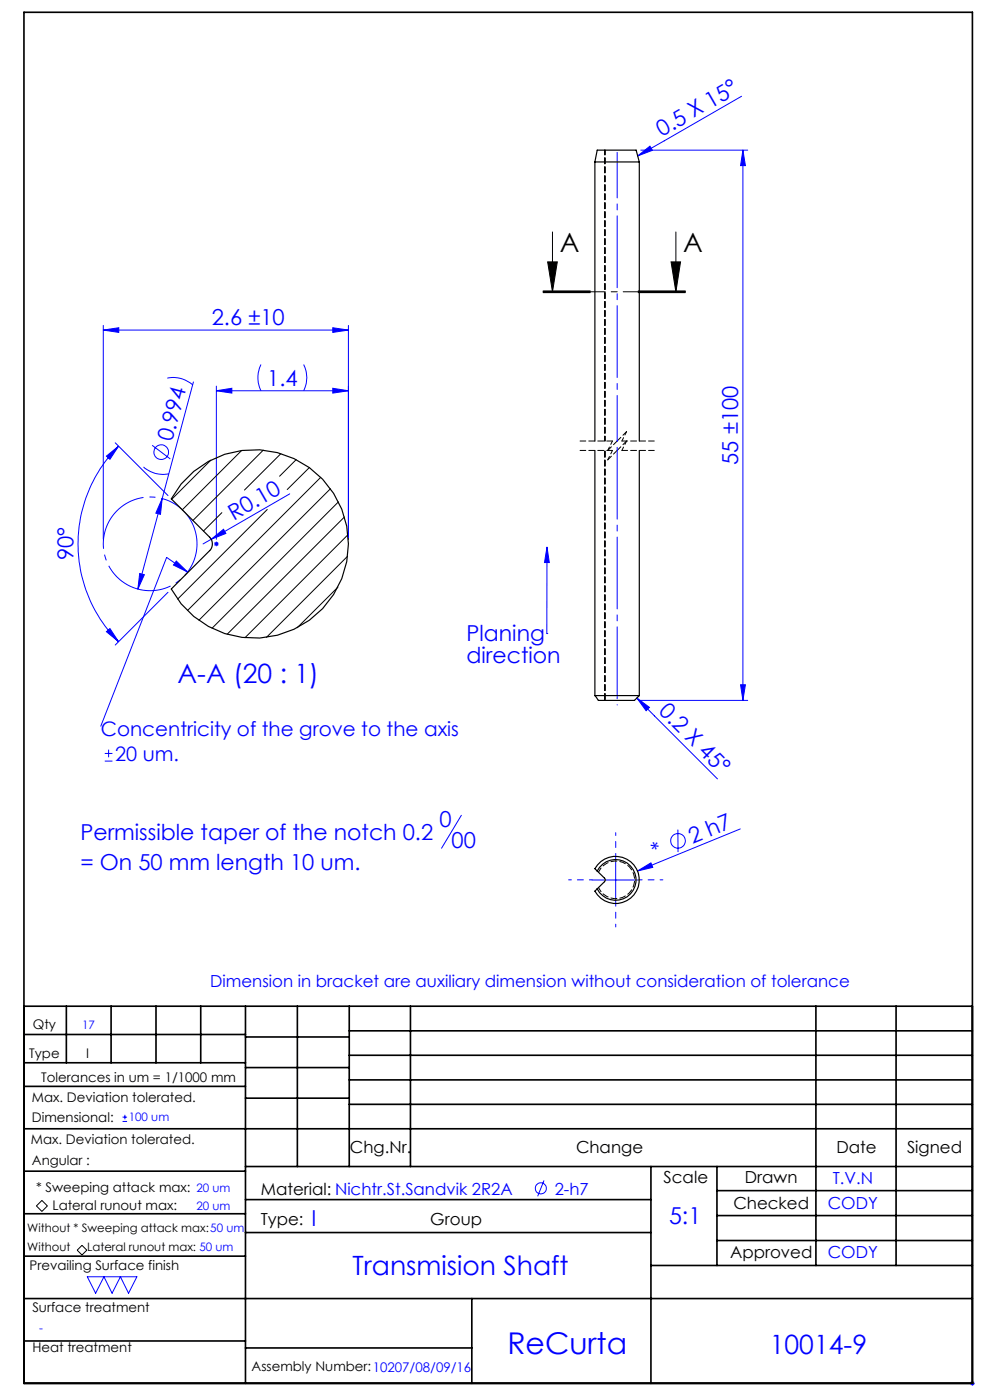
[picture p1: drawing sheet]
<svg xmlns="http://www.w3.org/2000/svg" width="210mm" height="297mm" viewBox="0 0 210 297" stroke-linecap="round" stroke-linejoin="round" font-family="sans-serif">
<g fill="none" stroke="#00f" stroke-width=".21">
<path d="M135.3 33.1l2.6-2.1 .5 .9zM135.9 31.9h22.7M157.3 20.4l-22 12.7M157.6 31.9v116.7M157.6 31.9l.5 3.2h-1zM21.9 70l3.3-.5v1zM21.9 69v45.4M21.9 70h52M55.4 77.3a6.4 6.4 0 0 0 0 5.6M64.4 77.3a6.1 6.1 0 0 1 0 5.6M70.6 69.5l3.3 .5-3.3 .5zM73.9 69v45.4"/>
<path d="M22.6 96.8l2.6-2.2-1.9 2.8zM24.4 93.9l11.2 11.2M25.2 94.6a29.3 29.3 0 0 0 0 41.5M30.4 99.1a6.1 6.1 0 0 0 5.4 1.4M32.3 94.5l3.8 2.9M35.5 80.2a6.1 6.1 0 0 1 5.4 1.5M41 81l-11.8 44M45.9 82.9l3.3-.5v1zM45.9 81.9v32.5M45.9 82.9h28M70.6 82.4l3.3 .5-3.3 .5zM34.4 105.8l-.4 3.3-.9-.2z"/>
<path d="M37.4 119l2.4 2.4-3-1.5zM44.8 114.4l2.6-2.1 .5 .9zM44.8 114.4l-1.7 1M45.4 115.4h1M45.5 115l.7 .7M45.9 114.9v1M46.2 115l-.7 .7M61.5 104.8l-16.7 9.6M116 116.1v18.3M116 116.1l.5 3.2h-1zM22.6 134l.7-.7 1.9 2.8zM29.6 121.7l1 .2-1.4 3.1z"/>
<path d="M35.6 125.7l-11.2 11.1M39.8 121.4l-4.5-3.2-13.9 35.9M116 134.4h.1M22.2 159.8h1.6M23 159v1.7M135.1 148.1l2.7 2-.7 .7zM135.1 148.1l17.1 17.1M135.6 148.6h23M157.1 145.3h1l-.5 3.3zM22.2 161.5h1.6M97.9 173l-4.2 6.9M143.8 176v4.8"/>
<path d="M157 175.9l-21.8 8.9M125.6 186.7h10M130.6 181.7v10M135.2 184.8l2.9-1.7 .4 .9zM26 237.9h1M26 237h1M26.5 236.5v1M115.4 250.4l-1.3 3.4M18.5 270.9h10.5l-1.7 3.5-1.8-3.5-1.7 3.5-1.8-3.5-1.7 3.5zM205.8 293.5h1M205.9 293.1l.7 .7M206.3 293v1"/>
<path d="M206.6 293.1l-.7 .7"/>
<circle cx="34.2" cy="95.9" r="1.57"/>
<circle cx="143.8" cy="178.4" r="1.56"/>
<circle cx="114.7" cy="252.1" r="1.18"/>
</g>
<path d="M116.2 55.6h2l-1 6.3zM117.2 49.2v12.7M142.3 55.6h2.1l-1 6.3zM143.4 49.2v12.7M115.2 62.1h10zM115.2 61.9h10M115.2 61.7h10M135.4 61.9h10M135.4 61.7h10M135.4 62.1h10M7.7 255.8l1.2-1.1 1.2 1.1-1.2 1.2zM16.4 265.2l1-1 1 1-1 1z" fill="none" stroke="#000" stroke-width=".21"/>
<path d="M41.4 112.5a9.9 9.9 0 0 0-16.6-4.1 9.9 9.9 0 0 0 4.2 16.5 9.9 9.9 0 0 0 12.6-11.6l-.2-.8" fill="none" stroke="#00f" stroke-width=".21" stroke-dasharray="15.2 1.3 1.3 1.3" stroke-dashoffset="5" stroke-linecap="butt"/>
<path d="M145.4 61.9h-30.2" fill="none" stroke="#000" stroke-width=".21" stroke-dasharray="6.3 1.3 1.3 1.3" stroke-dashoffset="3.3"/>
<path d="M129.9 95.6h-6.9M129.9 93.6h-6.9M138.8 95.6h-6.9M138.8 93.6h-6.9" fill="none" stroke="#000" stroke-width=".21" stroke-dasharray="1.3 .6" stroke-dashoffset=".1"/>
<path d="M128.9 97.6l1-2M128.9 95.6l1-2M131.9 95.6l1-2M131.9 93.6l1-2" fill="none" stroke="#000" stroke-width=".21" stroke-dasharray="1.3 .6" stroke-dashoffset=".5"/>
<path d="M130.9 95.6l-2 2M130.9 93.6l-2 2M132.9 93.6l-2 2M132.9 91.6l-2 2" fill="none" stroke="#000" stroke-width=".21" stroke-dasharray="1.3 .6" stroke-dashoffset=".2"/>
<path d="M130.9 149.6v-56" fill="none" stroke="#00f" stroke-width=".21" stroke-dasharray="15.2 1.3 1.3 1.3" stroke-dashoffset="-1.3"/>
<path d="M130.9 93.6v-61.3" fill="none" stroke="#00f" stroke-width=".21" stroke-dasharray="15.2 1.3 1.3 1.3" stroke-dashoffset="5.6"/>
<path d="M125.6 186.7h-5M130.6 181.7v-5M130.6 191.7v5M135.6 186.7h5" fill="none" stroke="#00f" stroke-width=".21" stroke-dasharray="15.2 1.3 1.3 1.3" stroke-dashoffset="14.6"/>
<g fill="none" stroke="#000" stroke-width=".35">
<path d="M5.1 2.6h201.2v290.9h-201.2zM5.1 213.5h201.2M5.1 219.5h47M14.1 213.5v12M23.6 213.5v12M33.1 213.5v12M42.6 213.5v12M52.1 213.5v80M52.1 220h22M63.1 213.5v34M74.1 218.7h132.2M74.1 213.5v34"/>
<path d="M87.1 213.5v34M173.1 213.5v55M190.1 213.5v55M5.1 239.5h201.2M5.1 230.5h47M5.1 225.5h47M52.1 226.5h22M52.1 233h22M74.1 223.9h132.2M74.1 229.1h132.2M74.1 234.3h132.2M5.1 257.5h47"/>
<path d="M5.1 248.5h47M52.1 247.5h154.2M52.1 254.5h86M138.1 247.5v46M152.1 247.5v21M152.1 252.6h54.2M152.1 257.9h54.2M5.1 275.5h201.2M5.1 266.5h47M52.1 261.5h86M100.1 275.5v18M138.1 268.5h68.2"/>
<path d="M152.1 263.2h54.2M5.1 284.5h47M52.1 286h48"/>
</g>
<path d="M142.3 55.6h2.1l-1 6.3zM116.2 55.6h2l-1 6.3z" fill="#000"/>
<g fill="#00f">
<path d="M37.4 119l2.4 2.4-3-1.5z"/>
<path d="M116 116.1l.5 3.2h-1z"/>
<path d="M135.2 184.8l2.9-1.7 .4 .9z"/>
<path d="M135.3 33.1l2.6-2.1 .5 .9z"/>
<path d="M44.8 114.4l2.6-2.1 .5 .9z"/>
<path d="M135.1 148.1l2.7 2-.7 .7z"/>
<path d="M45.9 82.9l3.3-.5v1zM70.6 82.4l3.3 .5-3.3 .5z"/>
<path d="M29.6 121.7l-.4 3.3 1.4-3.1zM34.4 105.8l-1.3 3.1 .9 .2z"/>
<path d="M21.9 70l3.3-.5v1zM70.6 69.5l3.3 .5-3.3 .5z"/>
<path d="M157.1 145.3h1l-.5 3.3zM157.6 31.9l.5 3.2h-1z"/>
<path d="M22.6 96.8l2.6-2.2-1.9 2.8zM22.6 134l.7-.7 1.9 2.8z"/>
</g>
<path d="M126.2 34.4h9.4M126.2 34.4l.5-2.5h8.2l.7 2.5M126.2 34.4v59.2M135.6 34.4v59.2M126.2 95.6v52M135.6 95.6v52M38.4 102.7a20 20 0 0 1 30.1-1.1 20 20 0 0 1-2.8 30 20 20 0 0 1-29.4-6.6l8.2-8.2a2.05 2.05 0 0 0 0-2.8l-8.2-8.2zM126.2 147.6h9.4M126.2 147.6l.7 1h7.7l1-1M126.7 184.8a4.3 4.3 0 0 1 6.6-1.5 4.3 4.3 0 0 1 0 6.8 4.3 4.3 0 0 1-6.6-1.5M126.7 184.8l-.5-.5a5 5 0 0 1 7.6-1.5 5 5 0 0 1 0 7.7 5 5 0 0 1-7.6-1.4l.5-.5M126.7 184.8l1.7 1.8-.2 .4-1.5 1.6" fill="none" stroke="#000" stroke-width=".25"/>
<path d="M128.3 31.8v61.8M128.3 93.6v-61.8M128.4 93.6v-61.8" fill="none" stroke="#000" stroke-width=".21" stroke-dasharray="1.3 .6" stroke-dashoffset=".2"/>
<path d="M128.3 95.6v53M128.3 148.6v-53M128.4 148.6v-53" fill="none" stroke="#000" stroke-width=".21" stroke-dasharray="1.3 .6" stroke-dashoffset="-.1"/>
<path d="M127 185a4 4 0 0 1 6.1-1.5 4 4 0 0 1 0 6.3 4 4 0 0 1-6.1-1.5" fill="none" stroke="#000" stroke-width=".21" stroke-dasharray="1.3 .6" stroke-dashoffset=".3"/>
<g fill="none" stroke="#000" stroke-width=".21">
<path d="M44.7 97.6l-8.3 8.3M51.3 95.6l-12.6 12.6M55.8 95.5l-14.9 14.9M59.6 96.2l-7.7 7.8M62.8 97.5l-3.5 3.5M65.6 99.2l-4.7 4.7M47.1 108.8l-4 3.9M56.7 108.1l-19 19M68.1 101.2l-28.3 28.3M70.1 103.7l-27.9 27.9M71.8 106.5l-26.8 26.8M73.1 109.7l-24.9 24.8"/>
<path d="M73.7 118l-17.2 17.2M73.8 113.4l-21.8 21.9M71.7 124.6l-8.7 8.6"/>
</g>
<text font-size="6.3" fill="#00f" x="107.6" y="287.3">ReCurta</text>
<g font-size="5.6">
<text x="118.8" y="53.6">A</text>
<text x="144.9" y="53.6">A</text>
</g>
<g font-size="5.6" fill="#00f">
<text x="37.7" y="144.9">A-A (20 : 1)</text>
<text x="74.8" y="270.6">Transmision Shaft</text>
<text x="163.3" y="287.2">10014-9</text>
</g>
<text font-size="4.9" fill="#00f" x="141.9" y="259.7">5:1</text>
<g font-size="4.7" fill="#00f">
<text x="140.4" y="29" transform="rotate(-30 140.4 29)">0.5 X 15°</text>
<text x="44.9" y="69">2.6 ±10</text>
<text x="56.7" y="81.9">1.4</text>
<text x="36.5" y="93.9" transform="rotate(-75 36.5 93.9)">0.994</text>
<text x="156.6" y="98.6" transform="rotate(-90 156.6 98.6)">55 ±100</text>
<text x="49.6" y="110.5" transform="rotate(-30 49.6 110.5)">R0.10</text>
<text x="15.6" y="118.9" transform="rotate(-90 15.6 118.9)">90°</text>
<text x="98.9" y="136.1">Planing</text>
<text x="98.9" y="140.6">direction</text>
<text x="139.5" y="151.1" transform="rotate(45 139.5 151.1)">0.2 X 45°</text>
<text x="17" y="178.2">Permissible taper of the notch 0.2</text>
<text x="93.2" y="175.4">0</text>
<text x="95.8" y="179.9">00</text>
<text x="146.9" y="179" transform="rotate(-22 146.9 179)">2 h7</text>
<text x="17" y="184.5">= On 50 mm length 10 um.</text>
<text x="138.9" y="182.2" transform="rotate(-22 138.9 182.2)">*</text>
<text x="66.1" y="260">I</text>
</g>
<g font-size="4.2" fill="#00f">
<text x="21.4" y="156.2">Concentricity of the grove to the axis</text>
<text x="24.4" y="161.4">20 um.</text>
</g>
<g font-size="3.5" fill="#00f">
<text x="44.6" y="209.4">Dimension in bracket are auxiliary dimension without consideration of tolerance</text>
<text x="176.6" y="251.1">T.V.N</text>
<text x="117.7" y="253.4">2-h7</text>
<text x="175.6" y="256.6">CODY</text>
<text x="175.6" y="267">CODY</text>
</g>
<g font-size="3.5">
<text x="74.2" y="244.7">Chg.Nr.</text>
<text x="122.2" y="244.7">Change</text>
<text x="177.4" y="244.7">Date</text>
<text x="192.4" y="244.7">Signed</text>
<text x="140.8" y="250.9">Scale</text>
<text x="158" y="250.9">Drawn</text>
<text x="55.3" y="253.5">Material: Nichtr.St.Sandvik 2R2A</text>
<text x="155.6" y="256.4">Checked</text>
<text x="55.3" y="259.8">Type:</text>
<text x="91.3" y="259.8">Group</text>
<text x="154.9" y="266.9">Approved</text>
</g>
<g font-size="2.8">
<text x="7" y="218.4">Qty</text>
<text x="6.2" y="224.5">Type</text>
<text x="18.2" y="224.5">I</text>
<text x="6.8" y="233.7">Max. Deviation tolerated.</text>
<text x="8.8" y="229.4">Tolerances in um = 1/1000 mm</text>
<text x="6.8" y="238.1">Dimensional:</text>
<text x="6.6" y="242.8">Max. Deviation tolerated.</text>
<text x="6.8" y="247.1">Angular :</text>
<text x="7.6" y="252.9">* Sweeping attack max:</text>
<text x="11.2" y="256.7">Lateral runout max:</text>
<text x="6.3" y="269.5">Prevailing Surface finish</text>
<text x="6.9" y="278.3">Surface treatment</text>
<text x="6.9" y="286.7">Heat treatment</text>
<text x="53.4" y="290.9">Assembly Number:10207/08/09/16</text>
</g>
<g font-size="2.5" fill="#00f">
<text x="17.4" y="218.3">17</text>
<text x="27.3" y="237.9">100 um</text>
<text x="41.7" y="256.6">20 um</text>
<text x="41.7" y="252.9">20 um</text>
<text x="8.3" y="282.6">-</text>
</g>
<g font-size="2.5">
<text x="5.8" y="261.4">Without * Sweeping attack max:50 um</text>
<text x="5.8" y="265.4">Without</text>
<text x="18.5" y="265.3">Lateral runout max: 50 um</text>
</g>
</svg>
